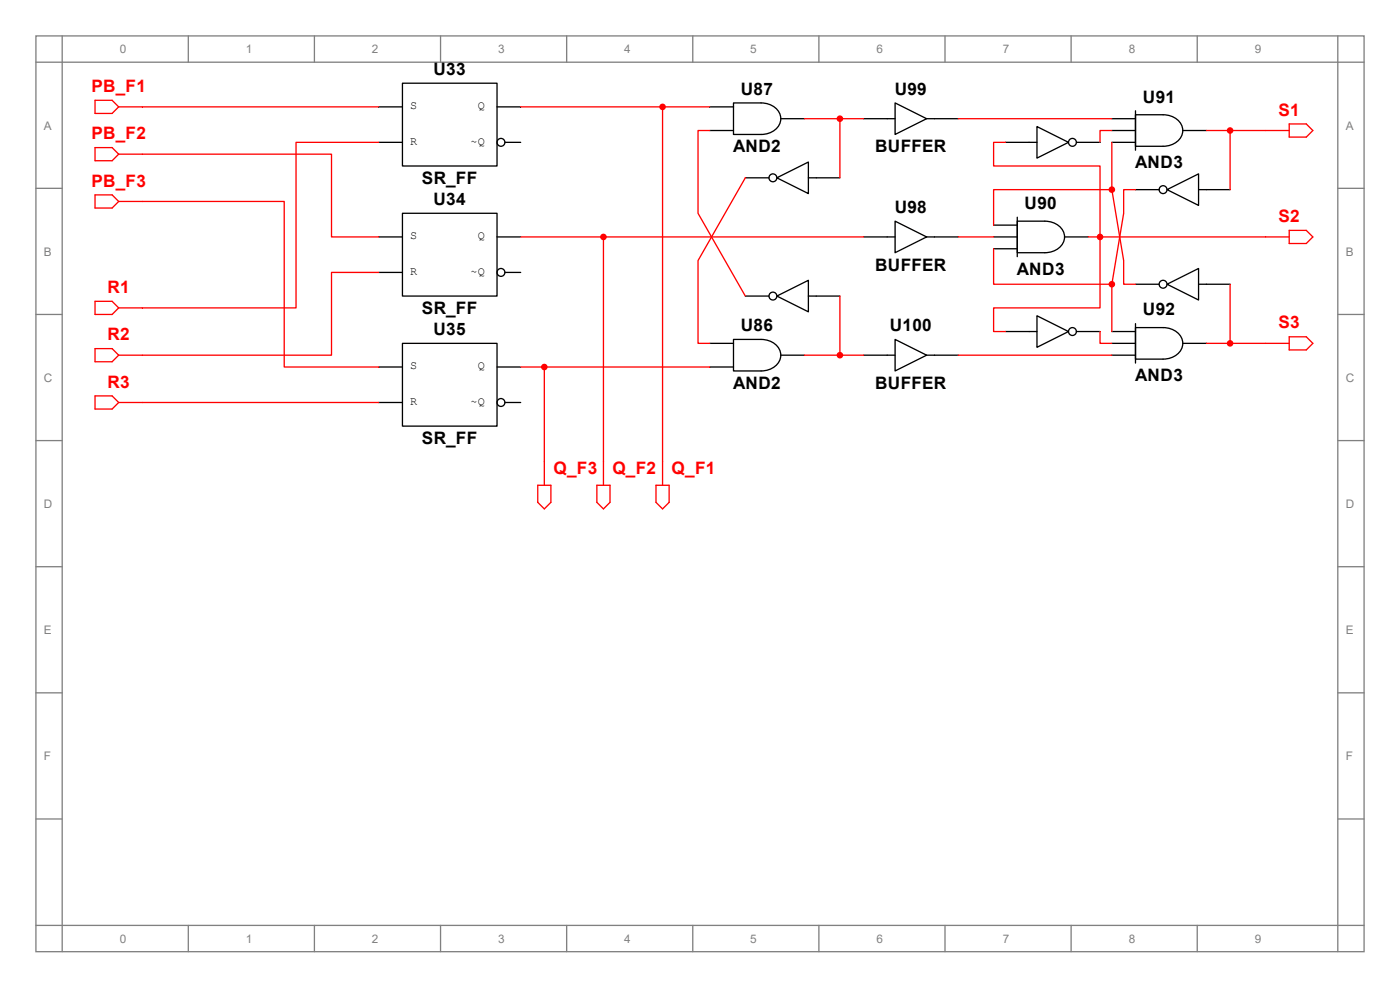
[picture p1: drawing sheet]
<svg xmlns="http://www.w3.org/2000/svg" width="297mm" height="210mm" viewBox="0 0 297 210" stroke-linecap="round" stroke-linejoin="round" font-family="sans-serif">
<g fill="none" stroke="#808080" stroke-width=".28">
<path d="M7.6 7.6h281.8v194.3h-281.8zM7.6 13.2h281.8M13.2 7.6v194.3M39.9 7.6v5.6M66.7 7.6v5.6M93.5 7.6v5.6M120.2 7.6v5.6M147 7.6v5.6M173.7 7.6v5.6M200.5 7.6v5.6M227.2 7.6v5.6M254 7.6v5.6"/>
<path d="M283.8 7.6v194.3M7.6 40h5.6M283.8 40h5.6M7.6 66.7h5.6M283.8 66.7h5.6M7.6 93.5h5.6M283.8 93.5h5.6M7.6 120.2h5.6M283.8 120.2h5.6M7.6 147h5.6M283.8 147h5.6M7.6 173.7h5.6"/>
<path d="M283.8 173.7h5.6M7.6 196.3h281.8M39.9 196.3v5.6M66.7 196.3v5.6M93.5 196.3v5.6M120.2 196.3v5.6M147 196.3v5.6M173.7 196.3v5.6M200.5 196.3v5.6M227.2 196.3v5.6M254 196.3v5.6"/>
</g>
<path d="M20.2 21.3h3.6l1.4 1.4-1.4 1.4h-3.6z" fill="none" stroke="#f00" stroke-width=".28"/>
<path d="M20.2 31.3h3.6l1.4 1.4-1.4 1.4h-3.6zM25.2 22.7h5" fill="none" stroke="#f00" stroke-width=".28"/>
<path d="M25.2 32.7h5M20.2 41.3h3.6l1.4 1.4-1.4 1.4h-3.6z" fill="none" stroke="#f00" stroke-width=".28"/>
<path d="M25.2 42.7h5M20.2 63.9h3.6l1.4 1.4-1.4 1.4h-3.6z" fill="none" stroke="#f00" stroke-width=".28"/>
<path d="M20.2 74h3.6l1.4 1.3-1.4 1.4h-3.6zM25.2 65.3h5" fill="none" stroke="#f00" stroke-width=".28"/>
<path d="M25.2 75.3h5M20.2 84h3.6l1.4 1.4-1.4 1.4h-3.6z" fill="none" stroke="#f00" stroke-width=".28"/>
<path d="M273.5 26.3h3.6l1.4 1.4-1.4 1.4h-3.6zM25.2 85.4h5" fill="none" stroke="#f00" stroke-width=".28"/>
<path d="M268.5 27.7h5M273.5 48.9h3.6l1.4 1.4-1.4 1.4h-3.6z" fill="none" stroke="#f00" stroke-width=".28"/>
<path d="M268.5 50.3h5M273.5 71.4h3.6l1.4 1.4-1.4 1.4h-3.6z" fill="none" stroke="#f00" stroke-width=".28"/>
<g fill="none" stroke="#f00" stroke-width=".28">
<path d="M30.2 32.7h40.1v17.6h10.1M30.2 22.7h50.2M80.4 30.2h-17.6v35.1h-32.6M158.1 37.7l-10 17.6v17.5h2.5M203.3 25.2h32.6M235.9 27.7h-2.5v2.5M30.2 42.7h30.1v35.2h20.1M80.4 57.8h-10.1v17.5h-40.1M203.3 75.3h32.6M233.4 70.3v2.5h2.5M268.5 72.8h5M30.2 85.4h50.2"/>
<path d="M139.2 102.9h2.8v3.7l-1.4 1.4-1.4-1.4z"/>
</g>
<g fill="none" stroke="#000" stroke-width=".28">
<path d="M85.4 17.7h20v17.5h-20zM80.4 22.7h5M80.4 30.2h5M105.4 22.7h5.1M107.1 30.2h3.4M150.6 22.7h5M150.6 27.7h5M155.6 21.8h5.9a3.8 3.8 0 0 1 4.1 3.4 3.8 3.8 0 0 1-4.1 3.3h-5.9zM158.1 37.7h5M164.8 37.7l6.7-3.3v6.7zM165.6 25.2h5.1M171.5 37.7h6.7"/>
<path d="M183.2 25.2h6.7M189.9 21.8l6.7 3.4-6.7 3.3zM196.6 25.2h6.7M213.3 30.2h6.7M220 26.9l6.7 3.3-6.7 3.3zM228.4 30.2h5M235.9 30.2h5M235.9 27.7h5M235.9 25.2h5M240.9 24.3h5.8a3.8 3.8 0 0 1 4.2 3.4 3.8 3.8 0 0 1-4.2 3.3h-5.8zM240.9 23.5v8.4M250.9 27.7h5"/>
<path d="M80.4 50.3h5M80.4 57.8h5M85.4 45.2h20v17.6h-20zM105.4 50.3h5.1M107.1 57.8h3.4M183.2 50.3h6.7M189.9 46.9l6.7 3.4-6.7 3.3zM196.6 50.3h6.7M210.8 50.3h5M210.8 47.8h5M210.8 52.8h5M215.8 46.9h5.9a3.8 3.8 0 0 1 4.1 3.4 3.8 3.8 0 0 1-4.1 3.3h-5.9z"/>
<path d="M215.8 46.1v8.3M225.8 50.3h5.1M240.9 40.2h5M247.6 40.2l6.7-3.3v6.7zM254.3 40.2h6.7M80.4 77.9h5M85.4 72.8h20v17.6h-20zM105.4 77.9h5.1M150.6 77.9h5M150.6 72.8h5M155.6 72h5.9a3.8 3.8 0 0 1 4.1 3.3 3.8 3.8 0 0 1-4.1 3.4h-5.9zM158.1 62.8h5"/>
<path d="M164.8 62.8l6.7-3.3v6.7zM165.6 75.3h5.1M171.5 62.8h6.7M183.2 75.3h6.7M189.9 72l6.7 3.3-6.7 3.4zM196.6 75.3h6.7M213.3 70.3h6.7M220 67l6.7 3.3-6.7 3.4zM228.4 70.3h5M235.9 72.8h5M235.9 75.3h5M235.9 70.3h5"/>
<path d="M240.9 69.5h5.8a3.8 3.8 0 0 1 4.2 3.3 3.8 3.8 0 0 1-4.2 3.4h-5.8zM240.9 68.7v8.3M240.9 60.3h5M247.6 60.3l6.7-3.3v6.6zM250.9 72.8h5M254.3 60.3h6.7M80.4 85.4h5M107.1 85.4h3.4"/>
<circle cx="106.3" cy="30.2" r=".84"/>
<circle cx="164" cy="37.7" r=".84"/>
<circle cx="227.5" cy="30.2" r=".84"/>
<circle cx="106.3" cy="57.8" r=".84"/>
<circle cx="246.7" cy="40.2" r=".84"/>
<circle cx="164" cy="62.8" r=".84"/>
<circle cx="227.5" cy="70.3" r=".84"/>
<circle cx="246.7" cy="60.3" r=".84"/>
<circle cx="106.3" cy="85.4" r=".84"/>
</g>
<path d="M140.6 97.9v5M126.6 102.9h2.8v3.7l-1.4 1.4-1.4-1.4z" fill="none" stroke="#f00" stroke-width=".28"/>
<path d="M128 97.9v5M114.1 102.9h2.8v3.7l-1.4 1.4-1.4-1.4z" fill="none" stroke="#f00" stroke-width=".28"/>
<g fill="none" stroke="#f00" stroke-width=".28">
<path d="M110.5 22.7h40.1M140.6 22.7v75.2M150.6 27.7h-2.5v17.5l10 17.6M170.7 25.2h12.5M178.2 25.2v12.5M213.3 30.2h-2.5v5h22.6v30.1h-22.6v5h2.5M235.9 30.2v10M255.9 27.7h12.6M261 27.7v12.5M110.5 50.3h72.7M128 50.3v47.6M203.3 50.3h7.5"/>
<path d="M210.8 52.8v7.5h25.1M230.9 50.3h37.6M235.9 40.2h-25.1v7.6M235.9 40.2l2.5 15.1v5h2.5M240.9 40.2h-2.5v5l-2.5 15.1M110.5 77.9h40.1M115.5 77.9v25M170.7 75.3h12.5M178.2 62.8v12.5M235.9 60.3v10M255.9 72.8h12.6M261 60.3v12.5"/>
</g>
<g fill="#f00" stroke="#f00" stroke-width=".28">
<circle cx="115.5" cy="77.9" r=".56"/>
<circle cx="140.6" cy="22.7" r=".56"/>
<circle cx="128" cy="50.3" r=".56"/>
<circle cx="178.2" cy="25.2" r=".56"/>
<circle cx="178.2" cy="75.3" r=".56"/>
<circle cx="261" cy="72.8" r=".56"/>
<circle cx="233.4" cy="50.3" r=".56"/>
<circle cx="235.9" cy="40.2" r=".56"/>
<circle cx="235.9" cy="60.3" r=".56"/>
<circle cx="261" cy="27.7" r=".56"/>
</g>
<g font-size="3.6">
<text x="92" y="15.9">U33</text>
<text x="157.2" y="20.1">U87</text>
<text x="189.8" y="20.1">U99</text>
<text x="242.5" y="21.8">U91</text>
<text x="155.5" y="32.3">AND2</text>
<text x="185.7" y="32.3">BUFFER</text>
<text x="240.8" y="35.7">AND3</text>
<text x="89.5" y="39">SR_FF</text>
<text x="92" y="43.5">U34</text>
<text x="189.8" y="45.2">U98</text>
<text x="217.4" y="44.3">U90</text>
<text x="185.7" y="57.4">BUFFER</text>
<text x="215.7" y="58.3">AND3</text>
<text x="89.5" y="66.6">SR_FF</text>
<text x="92" y="71.1">U35</text>
<text x="157.2" y="70.2">U86</text>
<text x="188.8" y="70.2">U100</text>
<text x="242.5" y="66.9">U92</text>
<text x="155.5" y="82.5">AND2</text>
<text x="185.7" y="82.5">BUFFER</text>
<text x="240.8" y="80.9">AND3</text>
<text x="89.5" y="94.2">SR_FF</text>
</g>
<g font-size="3.6" fill="#f00">
<text x="19.4" y="19.5">PB_F1</text>
<text x="19.4" y="29.5">PB_F2</text>
<text x="271.2" y="24.6">S1</text>
<text x="19.4" y="39.6">PB_F3</text>
<text x="271.2" y="47.1">S2</text>
<text x="22.8" y="62.1">R1</text>
<text x="271.2" y="69.7">S3</text>
<text x="22.8" y="72.2">R2</text>
<text x="22.8" y="82.2">R3</text>
<text x="117.4" y="100.6">Q_F3</text>
<text x="129.9" y="100.6">Q_F2</text>
<text x="142.5" y="100.6">Q_F1</text>
</g>
<g font-size="2.5" fill="#808080">
<text x="25.4" y="11.3">0</text>
<text x="52.2" y="11.3">1</text>
<text x="78.9" y="11.3">2</text>
<text x="105.7" y="11.3">3</text>
<text x="132.4" y="11.3">4</text>
<text x="159.2" y="11.3">5</text>
<text x="185.9" y="11.3">6</text>
<text x="212.7" y="11.3">7</text>
<text x="239.5" y="11.3">8</text>
<text x="266.2" y="11.3">9</text>
<text x="9.3" y="27.5">A</text>
<text x="285.5" y="27.5">A</text>
<text x="9.3" y="54.2">B</text>
<text x="285.5" y="54.2">B</text>
<text x="9.3" y="81">C</text>
<text x="285.5" y="81">C</text>
<text x="9.3" y="107.7">D</text>
<text x="285.5" y="107.7">D</text>
<text x="9.3" y="134.5">E</text>
<text x="285.5" y="134.5">E</text>
<text x="9.3" y="161.2">F</text>
<text x="285.5" y="161.2">F</text>
<text x="25.4" y="200">0</text>
<text x="52.2" y="200">1</text>
<text x="78.9" y="200">2</text>
<text x="105.7" y="200">3</text>
<text x="132.4" y="200">4</text>
<text x="159.2" y="200">5</text>
<text x="185.9" y="200">6</text>
<text x="212.7" y="200">7</text>
<text x="239.5" y="200">8</text>
<text x="266.2" y="200">9</text>
</g>
<g font-size="2.5">
<text x="87" y="23.2">S</text>
<text x="101.4" y="23.2">Q</text>
<text x="87" y="30.7">R</text>
<text x="99.8" y="30.7">~Q</text>
<text x="87" y="50.8">S</text>
<text x="101.4" y="50.8">Q</text>
<text x="87" y="58.3">R</text>
<text x="99.8" y="58.3">~Q</text>
<text x="87" y="78.4">S</text>
<text x="101.4" y="78.4">Q</text>
<text x="87" y="85.9">R</text>
<text x="99.8" y="85.9">~Q</text>
</g>
</svg>
